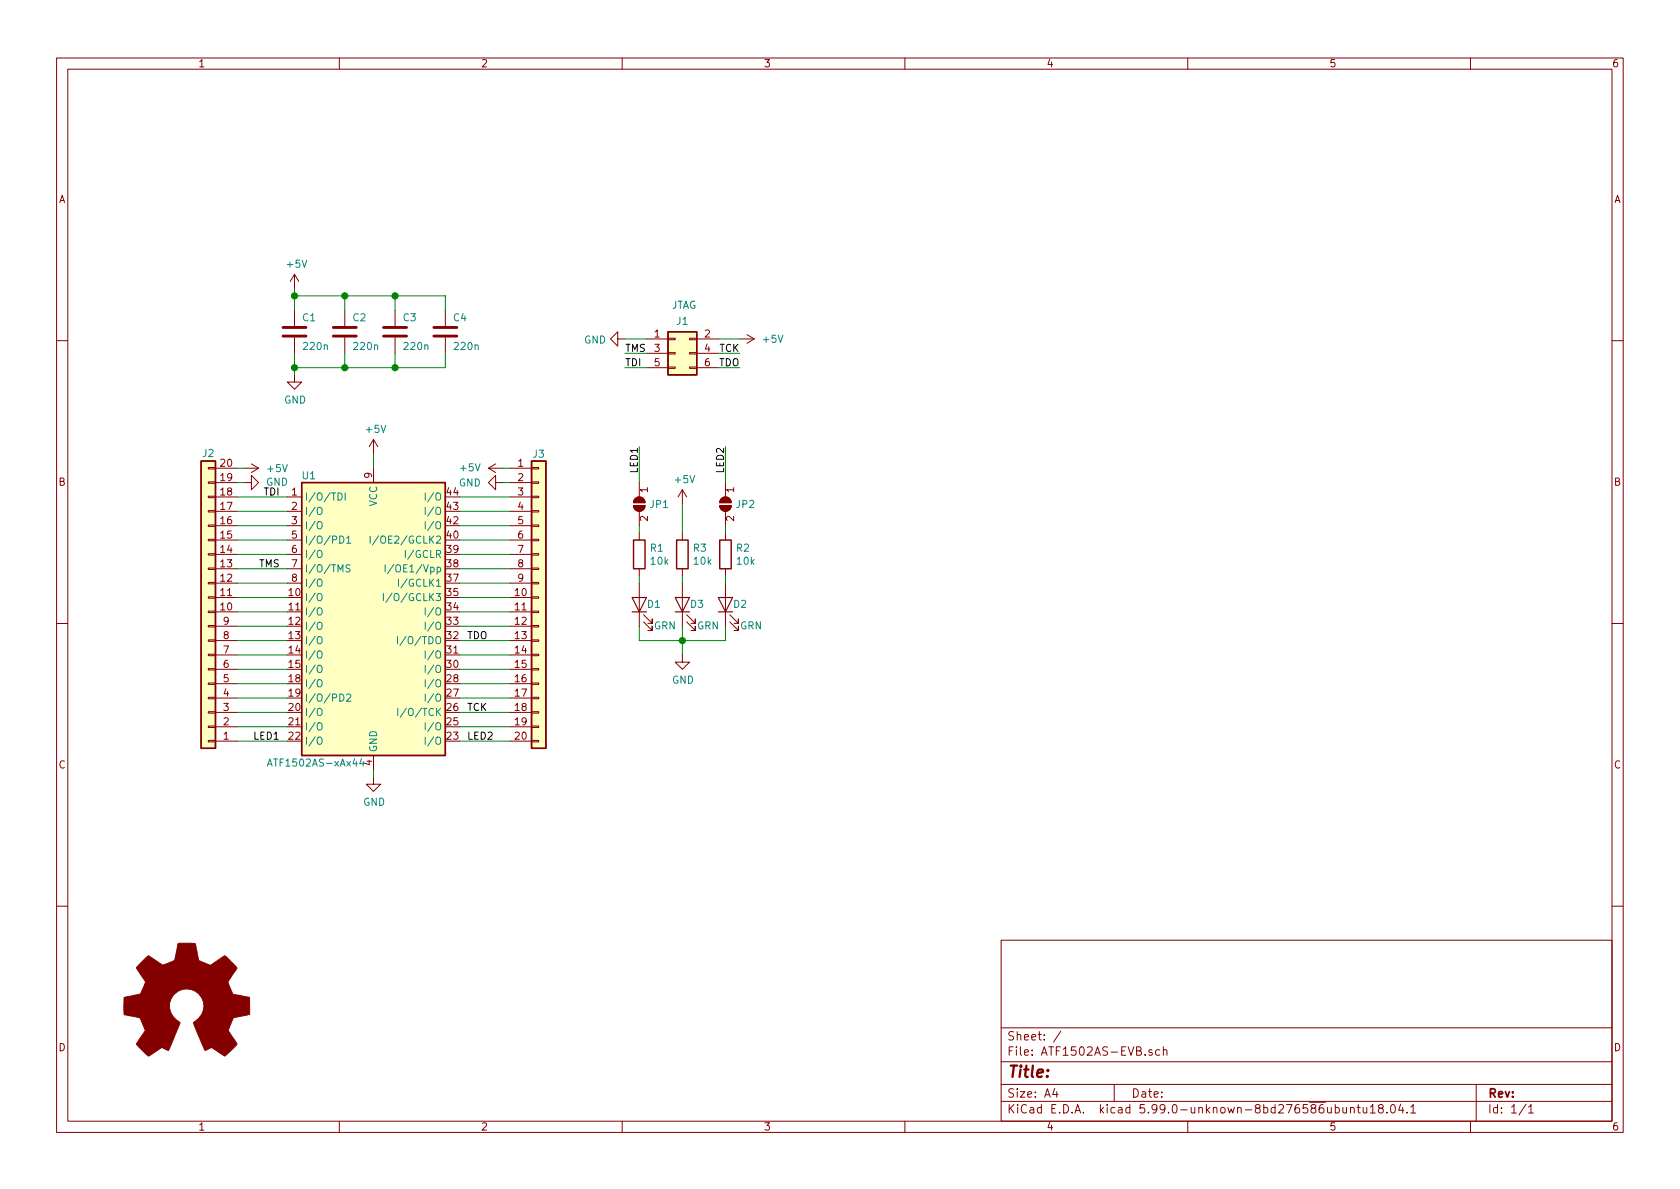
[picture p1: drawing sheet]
EESchema Schematic File Version 5
EELAYER 30 0
EELAYER END
$Descr A4 11693 8268
encoding utf-8
Sheet 1 1
Title ""
Date ""
Rev ""
Comp ""
Comment1 ""
Comment2 ""
Comment3 ""
Comment4 ""
Comment5 ""
Comment6 ""
Comment7 ""
Comment8 ""
Comment9 ""
$EndDescr
$Comp
L Connector_Generic:Conn_01x20 J2
U 1 1
P 1450 4250
F 0 "J2" H 1450 3150 50  0000 C CNN
F 1 "VERT" H 1368 3116 50  0001 C CNN
F 2 "ATF1502AS-EVB:PinHeader_1x20_P2.54mm_Vertical_NoSilk" H 1450 4250 50  0001 C CNN
F 3 "~" H 1450 4250 50  0001 C CNN
	1    1450 4250
	-1   0    0    1   
$EndComp
$Comp
L Connector_Generic:Conn_01x20 J3
U 1 1
P 3750 4150
F 0 "J3" H 3750 5150 50  0000 C CNN
F 1 "VERT" H 3668 5176 50  0001 C CNN
F 2 "ATF1502AS-EVB:PinHeader_1x20_P2.54mm_Vertical_NoSilk" H 3750 4150 50  0001 C CNN
F 3 "~" H 3750 4150 50  0001 C CNN
	1    3750 4150
	1    0    0    -1  
$EndComp
Wire Wire Line
	1650 5150 2000 5150
Wire Wire Line
	2000 5050 1650 5050
Wire Wire Line
	1650 4950 2000 4950
Wire Wire Line
	2000 4850 1650 4850
Wire Wire Line
	1650 4750 2000 4750
Wire Wire Line
	2000 4650 1650 4650
Wire Wire Line
	1650 4550 2000 4550
Wire Wire Line
	1650 4450 2000 4450
Wire Wire Line
	1650 4350 2000 4350
Wire Wire Line
	2000 4250 1650 4250
Wire Wire Line
	1650 4150 2000 4150
Wire Wire Line
	2000 4050 1650 4050
Wire Wire Line
	1650 3950 2000 3950
Wire Wire Line
	2000 3850 1650 3850
Wire Wire Line
	1650 3750 2000 3750
Wire Wire Line
	2000 3650 1650 3650
Wire Wire Line
	1650 3550 2000 3550
Wire Wire Line
	1650 3450 2000 3450
Wire Wire Line
	3200 3450 3550 3450
Wire Wire Line
	3550 3550 3200 3550
Wire Wire Line
	3200 3650 3550 3650
Wire Wire Line
	3550 3750 3200 3750
Wire Wire Line
	3200 3850 3550 3850
Wire Wire Line
	3550 3950 3200 3950
Wire Wire Line
	3200 4050 3550 4050
Wire Wire Line
	3550 4150 3200 4150
Wire Wire Line
	3200 4250 3550 4250
Wire Wire Line
	3200 4350 3550 4350
Wire Wire Line
	3550 4450 3200 4450
Wire Wire Line
	3200 4550 3550 4550
Wire Wire Line
	3550 4650 3200 4650
Wire Wire Line
	3200 4750 3550 4750
Wire Wire Line
	3550 4850 3200 4850
Wire Wire Line
	3200 4950 3550 4950
Wire Wire Line
	3550 5050 3200 5050
Wire Wire Line
	3200 5150 3550 5150
$Comp
L power:+5V #PWR0101
U 1 1
P 2600 3150
F 0 "#PWR0101" H 2600 3000 50  0001 C CNN
F 1 "+5V" H 2615 3323 50  0000 C CNN
F 2 "" H 2600 3150 50  0001 C CNN
F 3 "" H 2600 3150 50  0001 C CNN
	1    2600 3150
	1    0    0    -1  
$EndComp
$Comp
L power:+5V #PWR0102
U 1 1
P 1700 3250
F 0 "#PWR0102" H 1700 3100 50  0001 C CNN
F 1 "+5V" V 1700 3400 50  0000 L CNN
F 2 "" H 1700 3250 50  0001 C CNN
F 3 "" H 1700 3250 50  0001 C CNN
	1    1700 3250
	0    1    1    0   
$EndComp
$Comp
L power:+5V #PWR0103
U 1 1
P 3500 3250
F 0 "#PWR0103" H 3500 3100 50  0001 C CNN
F 1 "+5V" V 3500 3400 50  0000 L CNN
F 2 "" H 3500 3250 50  0001 C CNN
F 3 "" H 3500 3250 50  0001 C CNN
	1    3500 3250
	0    -1   -1   0   
$EndComp
Wire Wire Line
	1650 3250 1700 3250
Wire Wire Line
	2600 3150 2600 3250
$Comp
L power:GND #PWR0104
U 1 1
P 2600 5400
F 0 "#PWR0104" H 2600 5150 50  0001 C CNN
F 1 "GND" H 2605 5227 50  0000 C CNN
F 2 "" H 2600 5400 50  0001 C CNN
F 3 "" H 2600 5400 50  0001 C CNN
	1    2600 5400
	1    0    0    -1  
$EndComp
Wire Wire Line
	2600 5350 2600 5400
$Comp
L power:GND #PWR0105
U 1 1
P 3500 3350
F 0 "#PWR0105" H 3500 3100 50  0001 C CNN
F 1 "GND" V 3500 3200 50  0000 R CNN
F 2 "" H 3500 3350 50  0001 C CNN
F 3 "" H 3500 3350 50  0001 C CNN
	1    3500 3350
	0    1    1    0   
$EndComp
Wire Wire Line
	3500 3350 3550 3350
$Comp
L power:GND #PWR0106
U 1 1
P 1700 3350
F 0 "#PWR0106" H 1700 3100 50  0001 C CNN
F 1 "GND" V 1700 3200 50  0000 R CNN
F 2 "" H 1700 3350 50  0001 C CNN
F 3 "" H 1700 3350 50  0001 C CNN
	1    1700 3350
	0    -1   -1   0   
$EndComp
Wire Wire Line
	1700 3350 1650 3350
Wire Wire Line
	3500 3250 3550 3250
$Comp
L Connector_Generic:Conn_02x03_Odd_Even J1
U 1 1
P 4700 2450
F 0 "J1" H 4750 2675 50  0000 C CNN
F 1 "VERT" H 4750 2676 50  0001 C CNN
F 2 "Connector_PinHeader_2.54mm:PinHeader_2x03_P2.54mm_Vertical" H 4700 2450 50  0001 C CNN
F 3 "~" H 4700 2450 50  0001 C CNN
	1    4700 2450
	1    0    0    -1  
$EndComp
$Comp
L power:+5V #PWR0107
U 1 1
P 5150 2350
F 0 "#PWR0107" H 5150 2200 50  0001 C CNN
F 1 "+5V" V 5150 2500 50  0000 L CNN
F 2 "" H 5150 2350 50  0001 C CNN
F 3 "" H 5150 2350 50  0001 C CNN
	1    5150 2350
	0    1    1    0   
$EndComp
Wire Wire Line
	4350 2350 4500 2350
Wire Wire Line
	5000 2350 5150 2350
Wire Wire Line
	4350 2450 4500 2450
Wire Wire Line
	4350 2550 4500 2550
Wire Wire Line
	5150 2450 5000 2450
Wire Wire Line
	5150 2550 5000 2550
Text Label 4350 2450 0    50   ~ 0
TMS
Text Label 5150 2450 2    50   ~ 0
TCK
Text Label 4350 2550 0    50   ~ 0
TDI
Text Label 5150 2550 2    50   ~ 0
TDO
$Comp
L power:GND #PWR0108
U 1 1
P 4350 2350
F 0 "#PWR0108" H 4350 2100 50  0001 C CNN
F 1 "GND" V 4355 2222 50  0000 R CNN
F 2 "" H 4350 2350 50  0001 C CNN
F 3 "" H 4350 2350 50  0001 C CNN
	1    4350 2350
	0    1    1    0   
$EndComp
$Comp
L Device:C C2
U 1 1
P 2400 2300
F 0 "C2" H 2450 2400 50  0000 L CNN
F 1 "220n" H 2450 2200 50  0000 L CNN
F 2 "Capacitor_SMD:C_0805_2012Metric_Pad1.15x1.40mm_HandSolder" H 2438 2150 50  0001 C CNN
F 3 "~" H 2400 2300 50  0001 C CNN
	1    2400 2300
	1    0    0    -1  
$EndComp
$Comp
L Device:C C3
U 1 1
P 2750 2300
F 0 "C3" H 2800 2400 50  0000 L CNN
F 1 "220n" H 2800 2200 50  0000 L CNN
F 2 "Capacitor_SMD:C_0805_2012Metric_Pad1.15x1.40mm_HandSolder" H 2788 2150 50  0001 C CNN
F 3 "~" H 2750 2300 50  0001 C CNN
	1    2750 2300
	1    0    0    -1  
$EndComp
$Comp
L Device:C C4
U 1 1
P 3100 2300
F 0 "C4" H 3150 2400 50  0000 L CNN
F 1 "220n" H 3150 2200 50  0000 L CNN
F 2 "Capacitor_SMD:C_0805_2012Metric_Pad1.15x1.40mm_HandSolder" H 3138 2150 50  0001 C CNN
F 3 "~" H 3100 2300 50  0001 C CNN
	1    3100 2300
	1    0    0    -1  
$EndComp
Wire Wire Line
	2050 2050 2050 2150
Wire Wire Line
	2400 2050 2400 2150
Wire Wire Line
	2750 2050 2750 2150
Wire Wire Line
	3100 2050 3100 2150
Wire Wire Line
	2050 2550 2050 2450
Wire Wire Line
	2400 2550 2400 2450
Wire Wire Line
	2750 2550 2750 2450
Wire Wire Line
	3100 2550 3100 2450
Wire Wire Line
	2050 2550 2400 2550
Connection ~ 2400 2550
Wire Wire Line
	2400 2550 2750 2550
Connection ~ 2750 2550
Wire Wire Line
	2750 2550 3100 2550
Wire Wire Line
	2050 2050 2400 2050
Connection ~ 2400 2050
Wire Wire Line
	2400 2050 2750 2050
Connection ~ 2750 2050
Wire Wire Line
	2750 2050 3100 2050
$Comp
L power:GND #PWR0110
U 1 1
P 2050 2600
F 0 "#PWR0110" H 2050 2350 50  0001 C CNN
F 1 "GND" H 2055 2427 50  0000 C CNN
F 2 "" H 2050 2600 50  0001 C CNN
F 3 "" H 2050 2600 50  0001 C CNN
	1    2050 2600
	1    0    0    -1  
$EndComp
Wire Wire Line
	2050 2000 2050 2050
Connection ~ 2050 2050
Wire Wire Line
	2050 2550 2050 2600
Connection ~ 2050 2550
$Comp
L Device:C C1
U 1 1
P 2050 2300
F 0 "C1" H 2100 2400 50  0000 L CNN
F 1 "220n" H 2100 2200 50  0000 L CNN
F 2 "Capacitor_SMD:C_0805_2012Metric_Pad1.15x1.40mm_HandSolder" H 2088 2150 50  0001 C CNN
F 3 "~" H 2050 2300 50  0001 C CNN
	1    2050 2300
	1    0    0    -1  
$EndComp
Text Notes 4850 2150 2    50   ~ 0
JTAG
Text Label 1950 3950 2    50   ~ 0
TMS
Text Label 1950 3450 2    50   ~ 0
TDI
Text Label 3250 4450 0    50   ~ 0
TDO
Text Label 3250 4950 0    50   ~ 0
TCK
$Comp
L Graphic:Logo_Open_Hardware_Large #LOGO1
U 1 1
P 1300 7000
F 0 "#LOGO1" H 1300 7500 50  0001 C CNN
F 1 "Logo_Open_Hardware_Large" H 1300 6600 50  0001 C CNN
F 2 "" H 1300 7000 50  0001 C CNN
F 3 "~" H 1300 7000 50  0001 C CNN
	1    1300 7000
	1    0    0    -1  
$EndComp
$Comp
L power:+5V #PWR0109
U 1 1
P 2050 2000
F 0 "#PWR0109" H 2050 1850 50  0001 C CNN
F 1 "+5V" H 2065 2173 50  0000 C CNN
F 2 "" H 2050 2000 50  0001 C CNN
F 3 "" H 2050 2000 50  0001 C CNN
	1    2050 2000
	1    0    0    -1  
$EndComp
$Comp
L Device:R R1
U 1 1
P 4450 3850
F 0 "R1" H 4520 3896 50  0000 L CNN
F 1 "10k" H 4520 3805 50  0000 L CNN
F 2 "Resistor_SMD:R_0805_2012Metric_Pad1.15x1.40mm_HandSolder" V 4380 3850 50  0001 C CNN
F 3 "~" H 4450 3850 50  0001 C CNN
	1    4450 3850
	1    0    0    -1  
$EndComp
$Comp
L Device:R R3
U 1 1
P 4750 3850
F 0 "R3" H 4820 3896 50  0000 L CNN
F 1 "10k" H 4820 3805 50  0000 L CNN
F 2 "Resistor_SMD:R_0805_2012Metric_Pad1.15x1.40mm_HandSolder" V 4680 3850 50  0001 C CNN
F 3 "~" H 4750 3850 50  0001 C CNN
	1    4750 3850
	1    0    0    -1  
$EndComp
$Comp
L Device:R R2
U 1 1
P 5050 3850
F 0 "R2" H 5120 3896 50  0000 L CNN
F 1 "10k" H 5120 3805 50  0000 L CNN
F 2 "Resistor_SMD:R_0805_2012Metric_Pad1.15x1.40mm_HandSolder" V 4980 3850 50  0001 C CNN
F 3 "~" H 5050 3850 50  0001 C CNN
	1    5050 3850
	1    0    0    -1  
$EndComp
Wire Wire Line
	4450 4450 4450 4350
Wire Wire Line
	4750 4450 4750 4350
Wire Wire Line
	5050 4450 5050 4350
Wire Wire Line
	4450 4450 4750 4450
Connection ~ 4750 4450
Wire Wire Line
	4750 4450 5050 4450
Wire Wire Line
	4750 4450 4750 4550
$Comp
L power:GND #PWR0111
U 1 1
P 4750 4550
F 0 "#PWR0111" H 4750 4300 50  0001 C CNN
F 1 "GND" H 4755 4377 50  0000 C CNN
F 2 "" H 4750 4550 50  0001 C CNN
F 3 "" H 4750 4550 50  0001 C CNN
	1    4750 4550
	1    0    0    -1  
$EndComp
Wire Wire Line
	4450 4000 4450 4050
Wire Wire Line
	4750 4000 4750 4050
Wire Wire Line
	5050 4000 5050 4050
$Comp
L power:+5V #PWR0112
U 1 1
P 4750 3500
F 0 "#PWR0112" H 4750 3350 50  0001 C CNN
F 1 "+5V" H 4765 3673 50  0000 C CNN
F 2 "" H 4750 3500 50  0001 C CNN
F 3 "" H 4750 3500 50  0001 C CNN
	1    4750 3500
	1    0    0    -1  
$EndComp
Wire Wire Line
	4750 3500 4750 3700
Text Label 4450 3100 3    50   ~ 0
LED1
Wire Wire Line
	4450 3100 4450 3350
Wire Wire Line
	5050 3100 5050 3350
Text Label 5050 3100 3    50   ~ 0
LED2
Text Label 1950 5150 2    50   ~ 0
LED1
Text Label 3250 5150 0    50   ~ 0
LED2
$Comp
L Jumper:SolderJumper_2_Open JP1
U 1 1
P 4450 3500
F 0 "JP1" V 4450 3568 50  0000 L CNN
F 1 "DNP" V 4495 3568 50  0001 L CNN
F 2 "Jumper:SolderJumper-2_P1.3mm_Open_TrianglePad1.0x1.5mm" H 4450 3500 50  0001 C CNN
F 3 "~" H 4450 3500 50  0001 C CNN
	1    4450 3500
	0    1    1    0   
$EndComp
$Comp
L Jumper:SolderJumper_2_Open JP2
U 1 1
P 5050 3500
F 0 "JP2" V 5050 3568 50  0000 L CNN
F 1 "DNP" V 5095 3568 50  0001 L CNN
F 2 "Jumper:SolderJumper-2_P1.3mm_Open_TrianglePad1.0x1.5mm" H 5050 3500 50  0001 C CNN
F 3 "~" H 5050 3500 50  0001 C CNN
	1    5050 3500
	0    1    1    0   
$EndComp
Wire Wire Line
	4450 3650 4450 3700
Wire Wire Line
	5050 3650 5050 3700
$Comp
L CPLD_Microchip:ATF1502AS-xAx44 U1
U 1 1
P 2600 4250
F 0 "U1" H 2150 5200 50  0000 C CNN
F 1 "ATF1502AS-xAx44" H 2200 3200 50  0000 C CNN
F 2 "Package_QFP:TQFP-44_10x10mm_P0.8mm" H 2600 5800 50  0001 C CNN
F 3 "http://ww1.microchip.com/downloads/en/DeviceDoc/Atmel-0995-CPLD-ATF1502AS(L)-Datasheet.pdf" H 2600 5700 50  0001 C CNN
F 4 "ATF1502AS-7AX44" H 2600 4250 50  0001 C CNN "MPN"
F 5 "Microchip" H 2600 4250 50  0001 C CNN "Mfg"
	1    2600 4250
	1    0    0    -1  
$EndComp
$Comp
L Device:LED D2
U 1 1
P 5050 4200
F 0 "D2" V 5050 4150 50  0000 R CNN
F 1 "GRN" V 4900 4100 50  0000 R CNN
F 2 "LED_SMD:LED_0603_1608Metric_Pad1.05x0.95mm_HandSolder" H 5050 4200 50  0001 C CNN
F 3 "~" H 5050 4200 50  0001 C CNN
F 4 "150060GS75000" H 5050 4200 50  0001 C CNN "MPN"
F 5 "Wurth" H 5050 4200 50  0001 C CNN "Mfg"
	1    5050 4200
	0    -1   -1   0   
$EndComp
$Comp
L Device:LED D3
U 1 1
P 4750 4200
F 0 "D3" V 4750 4150 50  0000 R CNN
F 1 "GRN" V 4600 4100 50  0000 R CNN
F 2 "LED_SMD:LED_0603_1608Metric_Pad1.05x0.95mm_HandSolder" H 4750 4200 50  0001 C CNN
F 3 "~" H 4750 4200 50  0001 C CNN
F 4 "150060GS75000" H 4750 4200 50  0001 C CNN "MPN"
F 5 "Wurth" H 4750 4200 50  0001 C CNN "Mfg"
	1    4750 4200
	0    -1   -1   0   
$EndComp
$Comp
L Device:LED D1
U 1 1
P 4450 4200
F 0 "D1" V 4450 4150 50  0000 R CNN
F 1 "GRN" V 4300 4100 50  0000 R CNN
F 2 "LED_SMD:LED_0603_1608Metric_Pad1.05x0.95mm_HandSolder" H 4450 4200 50  0001 C CNN
F 3 "~" H 4450 4200 50  0001 C CNN
F 4 "150060GS75000" H 4450 4200 50  0001 C CNN "MPN"
F 5 "Wurth" H 4450 4200 50  0001 C CNN "Mfg"
	1    4450 4200
	0    -1   -1   0   
$EndComp
$EndSCHEMATC
